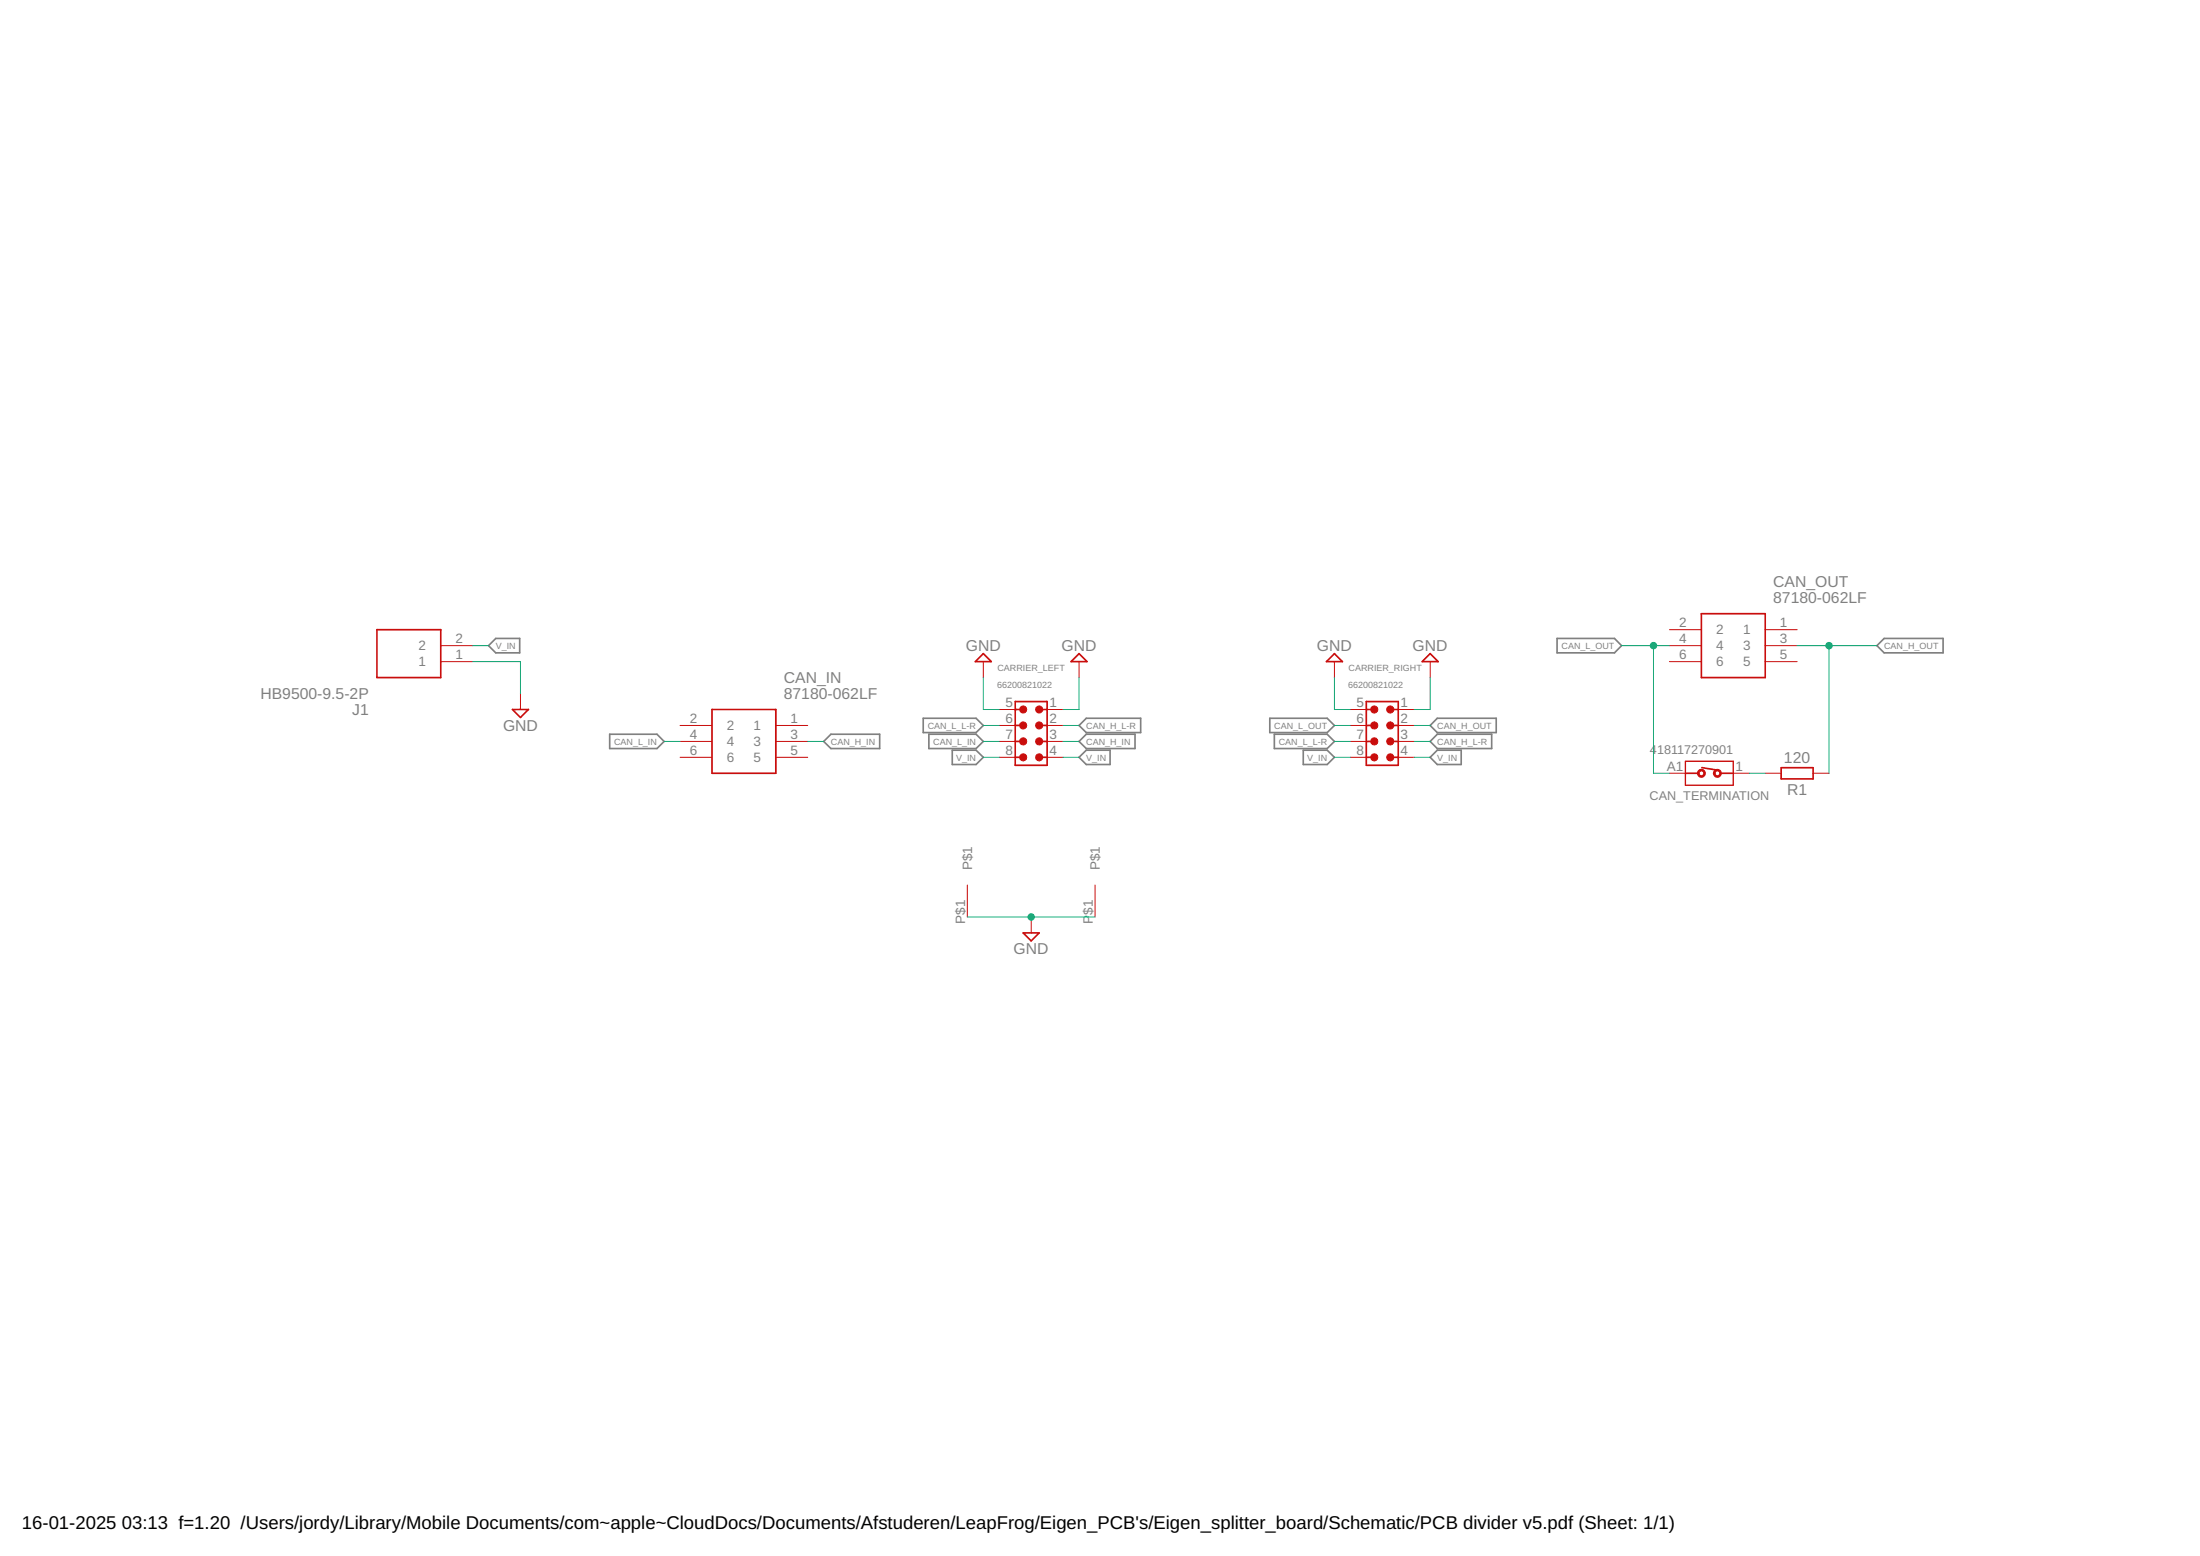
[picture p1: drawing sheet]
<svg xmlns="http://www.w3.org/2000/svg" width="420mm" height="297mm" viewBox="0 0 420 297" stroke-linecap="round" stroke-linejoin="round" font-family="sans-serif">
<g fill="none" stroke="#808080" stroke-width=".32">
<path d="M93.3 123.3l1.4-1.4h4.6v2.7h-4.6zM176.3 137.1h10.1l1.4 1.4-1.4 1.3h-10.1zM207.5 137.1h10.3v2.7h-10.3l-1.4-1.3zM242.5 137.1h11l1.3 1.4-1.3 1.3h-11zM274.5 137.1h11.2v2.7h-11.2l-1.4-1.3zM297.4 121.9h10.9l1.4 1.4-1.4 1.3h-10.9zM359.8 121.9h11.3v2.7h-11.3l-1.3-1.3zM116.4 140.2h9.1l1.3 1.3-1.3 1.4h-9.1zM157.3 141.5l1.4-1.3h9.3v2.7h-9.3zM177.4 140.2h9l1.4 1.3-1.4 1.4h-9zM181.9 143.2h4.5l1.4 1.4-1.4 1.3h-4.5zM206.1 141.5l1.4-1.3h9.3v2.7h-9.3z"/>
<path d="M206.1 144.6l1.4-1.4h4.5v2.7h-4.5zM243.4 140.2h10.1l1.3 1.3-1.3 1.4h-10.1zM248.9 143.2h4.6l1.3 1.4-1.3 1.3h-4.6zM273.1 144.6l1.4-1.4h4.6v2.7h-4.6zM274.5 140.2h10.4v2.7h-10.4l-1.4-1.4z"/>
</g>
<g fill="none" stroke="#c90d0c" stroke-width=".32">
<path d="M324.9 117.2h12.2v12.1h-12.2zM72 120.2h12.2v9.1h-12.2zM97.9 135.4h3l-1.5 1.6zM136 135.4h12.2v12.2h-12.2zM186.3 126.3l1.5-1.5 1.5 1.5zM193.9 135.4h1.5M193.9 133.9h6.1v12.2h-6.1zM193.9 138.5h1.5M198.5 135.4h1.5M198.5 138.5h1.5M206.1 124.8l1.5 1.5h-3zM254.8 124.8l1.6 1.5h-3.1z"/>
<path d="M260.9 135.4h1.6M260.9 133.9h6.1v12.2h-6.1zM260.9 138.5h1.6M265.5 135.4h1.5M265.5 138.5h1.5M273.1 124.8l1.6 1.5h-3.1zM193.9 141.5h1.5M193.9 144.6h1.5M198.5 141.5h1.5M198.5 144.6h1.5M260.9 141.5h1.6M260.9 144.6h1.6"/>
<path d="M265.5 141.5h1.5M265.5 144.6h1.5M321.9 147.6h2.4M325 146.5l3 .5M328.6 147.6h2.4M340.2 146.6h6.1v2.1h-6.1zM195.4 178.1h3.1l-1.6 1.5z"/>
</g>
<g fill="none" stroke="#c90d0c" stroke-width=".19">
<path d="M84.2 123.3h6.1M84.2 126.3h6.1M99.4 132.4v3M129.9 138.5h6.1M148.2 138.5h6.1M187.8 126.3v3M190.8 138.5h3.1M190.8 135.4h3.1M200 138.5h3M200 135.4h3M206.1 126.3v3M254.8 126.3v3"/>
<path d="M257.9 138.5h3M257.9 135.4h3M267 138.5h3.1M267 135.4h3.1M273.1 126.3v3M318.8 120.2h6.1M318.8 123.3h6.1M318.8 126.3h6.1M337.1 120.2h6.1M337.1 123.3h6.1M337.1 126.3h6.1M129.9 141.5h6.1"/>
<path d="M129.9 144.6h6.1M148.2 141.5h6.1M148.2 144.6h6.1M190.8 141.5h3.1M190.8 144.6h3.1M200 141.5h3M200 144.6h3M257.9 141.5h3M257.9 144.6h3M267 141.5h3.1M267 144.6h3.1M318.8 147.6h3.1"/>
<path d="M331 147.6h3.1M337.1 147.6h3.1M346.3 147.6h3M184.7 169v6M196.9 175v3.1M209.1 169v6"/>
</g>
<g fill="#c90d0c" stroke="#c90d0c" stroke-width=".19">
<path d="M324.4 147.1a.76 .76 0 0 1 1.2 .1 .76 .76 0 0 1-.5 1.2 .76 .76 0 0 1-.9-.8h.3a.46 .46 0 0 1 .7-.4 .46 .46 0 0 1 0 .8 .46 .46 0 0 1-.7-.2v-.2h-.3z" fill-rule="evenodd"/>
<path d="M327.4 147.1a.76 .76 0 0 1 1.2 .1 .76 .76 0 0 1-.4 1.2 .76 .76 0 0 1-1-.8h.3a.46 .46 0 0 1 .7-.4 .46 .46 0 0 1 .1 .8 .46 .46 0 0 1-.7-.2l-.1-.2h-.3z" fill-rule="evenodd"/>
<circle cx="195.4" cy="135.4" r=".68"/>
<circle cx="198.5" cy="135.4" r=".68"/>
<circle cx="195.4" cy="138.5" r=".68"/>
<circle cx="198.5" cy="138.5" r=".68"/>
<circle cx="195.4" cy="141.5" r=".69"/>
<circle cx="198.5" cy="141.5" r=".69"/>
<circle cx="195.4" cy="144.6" r=".68"/>
<circle cx="198.5" cy="144.6" r=".68"/>
<circle cx="262.5" cy="135.4" r=".69"/>
<circle cx="265.5" cy="135.4" r=".69"/>
<circle cx="262.5" cy="138.5" r=".69"/>
<circle cx="265.5" cy="138.5" r=".69"/>
<circle cx="262.5" cy="141.5" r=".69"/>
<circle cx="265.5" cy="141.5" r=".69"/>
<circle cx="262.5" cy="144.6" r=".69"/>
<circle cx="265.5" cy="144.6" r=".69"/>
</g>
<path d="M321.9 145.3h9.1v4.6h-9.1z" fill="none" stroke="#c90d0c" stroke-width=".25"/>
<g fill="none" stroke="#0dab76" stroke-width=".19">
<path d="M90.3 126.3h9.1v6.1M90.3 123.3h3M187.8 129.3v6.1h3M187.8 138.5h3M203 138.5h3.1M206.1 129.3v6.1h-3.1M254.8 129.3v6.1h3.1M254.8 138.5h3.1M270.1 138.5h3M273.1 129.3v6.1h-3M309.7 123.3h9.1M315.8 123.3v24.3h3"/>
<path d="M343.2 123.3h15.3M349.3 123.3v24.3M126.8 141.5h3.1M154.3 141.5h3M187.8 141.5h3M187.8 144.6h3M203 141.5h3.1M203 144.6h3.1M254.8 141.5h3.1M254.8 144.6h3.1M270.1 141.5h3M270.1 144.6h3"/>
<path d="M334.1 147.6h3M184.7 175h24.4"/>
</g>
<g fill="#0dab76" stroke="#0dab76" stroke-width=".19">
<circle cx="196.9" cy="175" r=".61"/>
<circle cx="315.8" cy="123.3" r=".61"/>
<circle cx="349.3" cy="123.3" r=".61"/>
</g>
<g font-size="3.5">
<text x="4.2" y="291.8">16-01-2025</text>
<text x="23.3" y="291.8">03:13 f=1.20 /Users/jordy/Library/Mobile Documents/com~apple~CloudDocs/Documents/Afstuderen/LeapFrog/Eigen_PCB's/Eigen_splitter_board/Schematic/PCB divider v5.pdf (Sheet: 1/1)</text>
</g>
<g font-size="3" fill="#808080">
<text x="338.7" y="112.1">CAN_OUT</text>
<text x="338.7" y="115.2">87180-062LF</text>
<text x="184.4" y="124.3">GND</text>
<text x="202.7" y="124.3">GND</text>
<text x="251.5" y="124.3">GND</text>
<text x="269.8" y="124.3">GND</text>
<text x="149.7" y="130.4">CAN_IN</text>
<text x="49.7" y="133.5">HB9500-9.5-2P</text>
<text x="67.3" y="136.5">J1</text>
<text x="149.7" y="133.4">87180-062LF</text>
<text x="96.1" y="139.5">GND</text>
<text x="340.7" y="145.7">120</text>
<text x="341.3" y="151.7">R1</text>
<text x="193.6" y="182.2">GND</text>
</g>
<g font-size="2.6" fill="#808080">
<text x="320.7" y="119.8">2</text>
<text x="339.9" y="119.8">1</text>
<text x="79.9" y="124.2">2</text>
<text x="87" y="125.9">1</text>
<text x="87" y="122.8">2</text>
<text x="320.7" y="122.8">4</text>
<text x="320.7" y="125.9">6</text>
<text x="327.7" y="121.1">2</text>
<text x="327.7" y="124.2">4</text>
<text x="332.9" y="121.1">1</text>
<text x="332.9" y="124.2">3</text>
<text x="339.9" y="122.8">3</text>
<text x="339.9" y="125.9">5</text>
<text x="79.9" y="127.2">1</text>
<text x="327.7" y="127.2">6</text>
<text x="332.9" y="127.2">5</text>
<text x="192" y="135">5</text>
<text x="200.4" y="135">1</text>
<text x="259.1" y="135">5</text>
<text x="267.5" y="135">1</text>
<text x="131.7" y="138.1">2</text>
<text x="131.7" y="141.1">4</text>
<text x="138.8" y="139.4">2</text>
<text x="138.8" y="142.4">4</text>
<text x="143.9" y="139.4">1</text>
<text x="143.9" y="142.4">3</text>
<text x="151" y="138.1">1</text>
<text x="151" y="141.1">3</text>
<text x="192" y="138.1">6</text>
<text x="192" y="141.1">7</text>
<text x="200.4" y="138.1">2</text>
<text x="200.4" y="141.1">3</text>
<text x="259.1" y="138.1">6</text>
<text x="259.1" y="141.1">7</text>
<text x="267.5" y="138.1">2</text>
<text x="267.5" y="141.1">3</text>
<text x="131.7" y="144.2">6</text>
<text x="138.8" y="145.5">6</text>
<text x="143.9" y="145.5">5</text>
<text x="151" y="144.2">5</text>
<text x="192" y="144.2">8</text>
<text x="200.4" y="144.2">4</text>
<text x="259.1" y="144.2">8</text>
<text x="267.5" y="144.2">4</text>
<text x="318.3" y="147.2">A1</text>
<text x="331.5" y="147.2">1</text>
<text x="185.7" y="166.1" transform="rotate(-90 185.7 166.1)">P$1</text>
<text x="210" y="166.1" transform="rotate(-90 210 166.1)">P$1</text>
<text x="184.3" y="176.3" transform="rotate(-90 184.3 176.3)">P$1</text>
<text x="208.7" y="176.3" transform="rotate(-90 208.7 176.3)">P</text>
<text x="208.7" y="174.6" transform="rotate(-90 208.7 174.6)">$1</text>
</g>
<g font-size="2.4" fill="#808080">
<text x="315.1" y="144">4</text>
<text x="316.5" y="144">18117270901</text>
<text x="315" y="152.6">CAN_TERMINATION</text>
</g>
<g font-size="1.7" fill="#808080">
<text x="94.7" y="123.9">V_IN</text>
<text x="298.2" y="123.9">CAN_L_OUT</text>
<text x="359.8" y="123.9">CAN_H_OUT</text>
<text x="190.5" y="131.3">66200821022</text>
<text x="190.5" y="128.2">CARRIER_LEFT</text>
<text x="257.5" y="131.3">66200821022</text>
<text x="257.6" y="128.2">CARRIER_RIGHT</text>
<text x="117.3" y="142.1">CAN_L_IN</text>
<text x="158.7" y="142.1">CAN_H_IN</text>
<text x="177.2" y="139.1">CAN_L_L-R</text>
<text x="178.2" y="142.1">CAN_L_IN</text>
<text x="207.4" y="142.1">CAN_H_IN</text>
<text x="207.4" y="139.1">CAN_H_L-R</text>
<text x="243.4" y="139.1">CAN_L_OUT</text>
<text x="244.2" y="142.1">CAN_L_L-R</text>
<text x="274.5" y="142.1">CAN_H_L-R</text>
<text x="274.5" y="139.1">CAN_H_OUT</text>
<text x="182.6" y="145.2">V_IN</text>
<text x="207.4" y="145.2">V_IN</text>
<text x="249.7" y="145.2">V_IN</text>
<text x="274.5" y="145.2">V_IN</text>
</g>
</svg>
